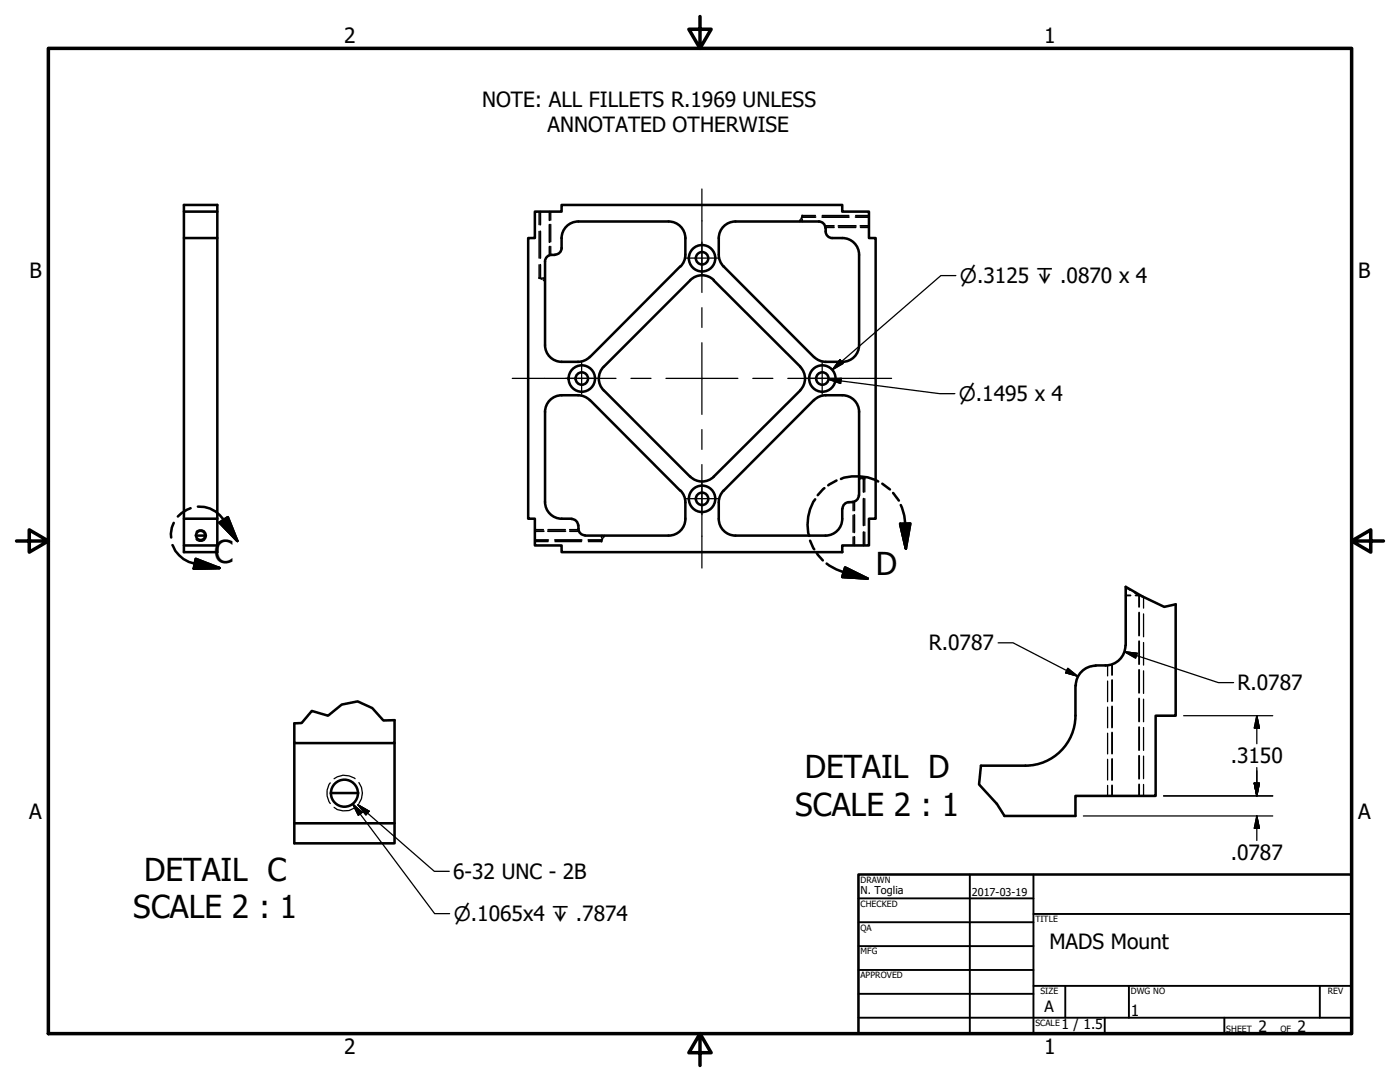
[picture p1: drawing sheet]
<svg xmlns="http://www.w3.org/2000/svg" width="279mm" height="216mm" viewBox="0 0 279 216" stroke-linecap="round" stroke-linejoin="round" font-family="sans-serif">
<!-- layer: Visible (ANSI) -->
<g fill="none" stroke="#000" stroke-width=".51">
<path d="M36.7 40.9h6.7v69.3h-6.7zM36.7 47.5h6.7M36.7 42.2h6.7M106.7 42.2h5.4v-1.3h56v1.3h5.3v5.3h1.4v56h-1.4v5.3h-5.3v1.4h-56v-1.4h-5.4v-5.3h-1.3v-56h1.3zM110.1 50.9a1.3 1.3 0 0 0-1.3 1.3v16.7a3.3 3.3 0 0 0 3.3 3.3M110.1 50.9h.6M112.1 49.5a1.3 1.3 0 0 1-1.3 1.3M112.1 47.5v2M115.4 44.2a3.3 3.3 0 0 0-3.3 3.3M115.4 44.2h18M133.4 44.2a3.3 3.3 0 0 1 3.4 3.3M135.8 53.1l-18.1 18.1"/>
<path d="M136.8 50.8a3.3 3.3 0 0 1-1 2.4M136.8 47.5v3.3M137.7 55.9l-17.2 17.3M137.8 55.9a3.3 3.3 0 0 1 4.7 0M142.4 55.9l17.3 17.3M143.4 47.5v3.3M143.4 50.8a3.3 3.3 0 0 0 1 2.4M144.4 53.1l18.1 18.1a3.3 3.3 0 0 0 2.3 1h3.3M146.7 44.2h16.7M146.8 44.2a3.3 3.3 0 0 0-3.4 3.3M163.4 44.2a1.3 1.3 0 0 1 1.3 1.3M164.8 45.5v.7"/>
<path d="M164.8 46.2a1.3 1.3 0 0 0 1.3 1.3h2M168.1 47.5a3.3 3.3 0 0 1 3.3 3.3v18a3.3 3.3 0 0 1-3.3 3.4M112.1 72.2h3.3M112.1 78.9h3.3M112.1 78.9a3.3 3.3 0 0 0-3.3 3.3M115.3 78.9a3.3 3.3 0 0 1 2.4 .9M117.7 71.2a3.3 3.3 0 0 1-2.4 1M117.7 79.8l18.1 18.1M120.5 73.2a3.3 3.3 0 0 0 0 4.7M120.5 77.9l17.2 17.2M159.7 73.2a3.3 3.3 0 0 1 0 4.7M159.7 77.9l-17.3 17.2"/>
<path d="M168.1 78.9h-3.3a3.3 3.3 0 0 0-2.3 .9l-18.1 18.1M168.1 78.9a3.3 3.3 0 0 1 3.3 3.3M108.8 82.2v18a3.3 3.3 0 0 0 3.3 3.3M135.8 97.9a3.3 3.3 0 0 1 1 2.3M137.8 95.1a3.3 3.3 0 0 0 4.7 0M144.4 97.9a3.3 3.3 0 0 0-1 2.3M171.4 98.8a1.3 1.3 0 0 1-1.3 1.3M171.4 82.2v16.7M36.7 103.5h6.7M36.7 108.8h6.7M39.1 106.9h1.9M112.1 103.5h2"/>
<path d="M114.1 103.6a1.3 1.3 0 0 1 1.3 1.3M115.4 104.8a1.47 1.47 0 0 0 1.3 2M116.8 106.9h16.6M136.8 100.3v3.2a3.3 3.3 0 0 1-3.4 3.4M143.4 100.3v3.2a3.3 3.3 0 0 0 3.4 3.4M146.7 106.9h18.1M168.1 101.5a4.9 4.9 0 0 1-1 4.4 3.3 3.3 0 0 1-2.3 1M170.1 100.2a1.47 1.47 0 0 0-2 1.3M224.7 117.1v11.7M214.6 136.8v6a10 10 0 0 1-10 10M218.6 132.8h2.1M218.7 132.8a4 4 0 0 0-4 4"/>
<path d="M224.6 128.8a4 4 0 0 1-4 4M234.6 120.6v22.2h-4v16h-16v4h-14.1M58.7 148.3v20h20v-20M66 158.2h5.5M78.7 143.7v4.6h-20v-4M195.8 152.8h8.9M58.7 164.3h20"/>
<circle cx="140.1" cy="51.5" r="1.24"/>
<circle cx="140.1" cy="51.5" r="2.64"/>
<circle cx="116.1" cy="75.5" r="1.24"/>
<circle cx="116.1" cy="75.5" r="2.64"/>
<circle cx="164.1" cy="75.5" r="1.24"/>
<circle cx="164.1" cy="75.5" r="2.64"/>
<circle cx="140.1" cy="99.5" r="1.24"/>
<circle cx="140.1" cy="99.5" r="2.64"/>
<circle cx="40" cy="106.8" r=".92"/>
<circle cx="68.7" cy="158.3" r="2.7"/>
</g>
<!-- layer: Hidden (ANSI) -->
<g fill="none" stroke="#000" stroke-width=".38">
<path d="M107.6 55.5h.3M107.8 42.2v2.6M107.8 46.2v5.3M107.8 52.8v2.7l.3 .2M108.3 55.5h.5M108.5 55.9l.3 .2M109.7 42.2v1.7M109.7 44.8v3.5M109.7 49.2v1.7M159.7 43.9l-.1 .3M160.1 43v.4M160.1 43.8v.4"/>
<path d="M162.8 43.3h-2.7l-.2 .3M164.1 43.3h5.3M164.7 45.1h1.7M167.3 45.1h3.5M170.8 43.3h2.6M171.7 45.1h1.7M171.4 95l.3 .2M171.4 95.5h.4M172 95.4l.3 .1v2.7M172.2 95.5h.4M172.3 99.5v5.3M106.7 107.8h2.7"/>
<path d="M106.7 106h1.8M109.3 106h3.5M110.7 107.8h5.4M113.7 106h1.8M120.1 106.9v.4M120.1 107.6v.5M120.3 107.4l-.2 .4h-2.7M120.6 106.9l-.1 .3M170.5 100.1v1.8M170.5 102.7v3.5M170.5 107.1v1.7M172.3 106.2v2.6"/>
<path d="M224.7 117.2l.9 .5M224.7 118.8h.9M226.4 118.2l.9 .6v2.3M226.6 118.8h1M221.9 132.6v2.1M221.9 135.7v4.2M227.3 122.2v4.6M227.3 128v4.5M227.3 133.7v4.5M227.3 139.4v4.6M221.9 141v4.2M221.9 146.2v4.2"/>
<path d="M221.9 151.4v4.2M221.9 156.7v2.1M227.3 145.1v4.6M227.3 150.8v4.6M227.3 156.5v2.3"/>
</g>
<!-- layer: Hidden Narrow (ANSI) -->
<g fill="none" stroke="#000" stroke-width=".25">
<path d="M107.6 42.2v2.6M107.6 46.2v5.3M107.6 52.8v2.7M109.9 42.2v1.7M109.9 44.8v3.5M109.9 49.1v1.8M160.1 43h2.7M164.1 43h5.3M164.7 45.4h1.8M167.3 45.4h3.5M170.8 43h2.6M171.7 45.4h1.7"/>
<path d="M172.6 95.5v2.7M172.6 99.5v5.3M39.1 106.2a1.16 1.16 0 0 1 1.7-.2 1.16 1.16 0 0 1 0 1.7 1.16 1.16 0 0 1-1.7-.1M106.7 108.1h2.7M106.7 105.7h1.8M109.3 105.7h3.5M110.7 108.1h5.4M113.7 105.7h1.7M117.4 108.1h2.7M170.2 100.2v1.7M170.2 102.8v3.4M170.2 107.1v1.7"/>
<path d="M172.6 106.2v2.6M228.2 119.1v2.2M221 132.8v2.1M221 135.9v4.1M228.2 122.5v4.6M228.2 128.2v4.5M228.2 133.9v4.5M228.2 139.5v4.5M65.9 156.2a3.4 3.4 0 0 0 0 4.1M66.7 155.4a3.4 3.4 0 0 1 4.2 0M71.6 156.1a3.5 3.5 0 0 1 0 4.2M221 141.1v4.1"/>
<path d="M221 146.3v4.1M221 151.5v4.1M221 156.7v2.1M228.2 145.2v4.5M228.2 150.9v4.5M228.2 156.5v2.3M66.7 161.1a3.4 3.4 0 0 0 4.2 0"/>
</g>
<!-- layer: Break Line (ANSI) -->
<path d="M224.7 117.1l3.3 1.9 4.3 2.1 2.3-.5M78.7 143.7l-2.2 .1-2.2-2.5-2.9-1.3-3.2 .6-2.7 2.2-3.3-.9-2 2.4h-1.5M195.8 152.8l-.4 3.7 3.5 3.9 1.6 2.4" fill="none" stroke="#000" stroke-width=".51"/>
<!-- layer: Detail Boundary (ANSI) -->
<g fill="none" stroke="#000" stroke-width=".51">
<path d="M162.7 99.6a8.9 8.9 0 0 0-1.2 7.3M164.5 97.4l-1.3 1.4M166.9 95.9l-1.6 .9M167.8 95.6a9.5 9.5 0 0 1 7.5 .5M176.1 96.5l1.5 1.2M178.2 98.4l1.2 1.5M34.4 108.8a6 6 0 0 0 4.5 3.7l4.9 .8M34.7 104.3l-.4 1-.2 1.2 .1 .8M38 101.4l-1.7 1-.8 .7M39.1 111.5l4.7 1.8-5.1 .2zM39.5 101.1a5.7 5.7 0 0 1 5.1 2.6l2.8 4.2M43.8 104.3l1.7-1.1 1.9 4.7z"/>
<path d="M161.7 107.9l.8 1.7M163 110.4l1.2 1.4M165 112.5l1.9 1.1 1.4 .6 4.9 1.2M168.7 113.2l4.5 2.2-5.1-.3zM179.6 104.5h2.1l-.9 5zM179.8 100.8l.7 2.1 .2 1.6 .1 5"/>
</g>
<path d="M38.7 113.5l5.1-.2zM39.1 111.5l4.7 1.8-5.1 .2zM43.8 104.3l3.6 3.6zM43.8 104.3l1.7-1.1 1.9 4.7zM168.1 115.1l5.1 .3zM168.7 113.2l4.5 2.2-5.1-.3zM179.6 104.5l1.2 5zM179.6 104.5h2.1l-.9 5z" fill="#000" stroke="#000" stroke-width=".51"/>
<!-- layer: Border (ANSI) -->
<path d="M9.7 9.7h260v196.5h-260zM139.7 3.3v6.4l-2.2-3.9h4.4l-2.2 3.9M3.3 107.9h6.4l-3.9-2.2v4.5l3.9-2.3M269.7 107.9l3.9 2.3v-4.5l-3.9 2.2h6.4M139.7 206.2l2.2 3.9h-4.4l2.2-3.9v6.4" fill="none" stroke="#000" stroke-width=".7"/>
<!-- layer: Title (ANSI) -->
<g fill="none" stroke="#000" stroke-width=".38">
<path d="M171.3 179.3h34.9M193.5 174.5v31.7M206.2 174.5v31.7M171.3 184h34.9M171.3 188.8h34.9M171.3 193.5h34.9M171.3 198.3h34.9M206.2 196.7h63.5M206.2 182.4h63.5M212.6 196.7v6.4M225.3 196.7v6.4M263.4 196.7v6.4"/>
<path d="M171.3 203.1h98.4M220.5 203.1v3.1M244.3 203.1v3.1"/>
</g>
<path d="M171.3 174.5h98.4v31.7h-98.4z" fill="none" stroke="#000" stroke-width=".51"/>
<!-- layer: Center Mark (ANSI) -->
<path d="M136.9 51.5h6.4M140.1 48.3v6.4M112.9 75.5h6.4M116.1 72.3v6.4M160.9 75.5h6.4M164.1 72.3v6.4M136.9 99.5h6.4M140.1 96.3v6.4" fill="none" stroke="#000" stroke-width=".25"/>
<!-- layer: Symbol (ANSI) -->
<path d="M71.4 160.6l2.3 1.3-.7 .7zM71.4 160.6l15.3 13.3h3" fill="none" stroke="#000" stroke-width=".25"/>
<path d="M71.4 160.6l2.3 1.3zM71.4 160.6l2.3 1.3-.7 .7z" fill="#000" stroke="#000" stroke-width=".25"/>
<!-- layer: Dimension (ANSI) -->
<g fill="none" stroke="#000" stroke-width=".25">
<path d="M190.8 55h-3l-21.7 18.8M165.4 75.7l2.5-.2-.1 1zM165.4 75.7l22.1 2.8h3.1M167.6 71.8l.7 .7-2.2 1.3zM199.2 128.3h3l12.9 6.6M213.1 133.3l2 1.6-2.4-.7zM224.4 130l2.5 .4-.3 .9zM224.4 130l18.7 6.2h3.1M232.2 158.8h21.8M236.2 142.8h17.8M250.3 156.3h1l-.5 2.5zM250.8 142.8l.5 2.5h-1z"/>
<path d="M250.8 142.8v5.6M250.8 153.2v5.6M70.4 160.4l1.9 1.7-.8 .6zM70.4 160.4l16.3 21.9h3M216.2 162.8h37.8M250.8 162.8l.5 2.5h-1zM250.8 162.8v4.9"/>
</g>
<g fill="#000" stroke="#000" stroke-width=".25">
<path d="M167.6 71.8l-1.5 2zM167.6 71.8l.7 .7-2.2 1.3zM165.4 75.7l2.5-.2zM165.4 75.7l2.5-.2-.1 1zM212.7 134.2l2.4 .7zM213.1 133.3l2 1.6-2.4-.7zM224.4 130l2.5 .4zM224.4 130l2.5 .4-.3 .9zM250.3 156.3l.5 2.5zM250.3 156.3h1l-.5 2.5zM250.8 142.8l.5 2.5zM250.8 142.8l.5 2.5h-1z"/>
<path d="M70.4 160.4l1.9 1.7zM70.4 160.4l1.9 1.7-.8 .6zM250.8 162.8l.5 2.5zM250.8 162.8l.5 2.5h-1z"/>
</g>
<!-- layer: Centerline (ANSI) -->
<path d="M140.1 37.7v20.7M102.2 75.5h20.7M125.9 75.5h4M132.9 75.5h14.4M140.1 61.4v3.9M140.1 68.4v14.3M150.2 75.5h4M157.2 75.5h20.7M140.1 85.7v4M140.1 92.7v20.6" fill="none" stroke="#000" stroke-width=".25"/>
<g font-size="6.3">
<text x="42.7" y="112.3">C</text>
<text x="174.8" y="114.7">D</text>
<text x="160.6" y="155.3">DETAIL D</text>
<text x="158.7" y="162.8">SCALE 2 : 1</text>
<text x="28.8" y="175.7">DETAIL C</text>
<text x="26.6" y="183.2">SCALE 2 : 1</text>
</g>
<g font-size="4.2">
<text x="68.7" y="8.6">2</text>
<text x="208.4" y="8.6">1</text>
<text x="96.2" y="21.3">NOTE: ALL FILLETS R.1969 UNLESS</text>
<text x="109.3" y="26.4">ANNOTATED OTHERWISE</text>
<text x="5.9" y="55.5">B</text>
<text x="271.1" y="55.5">B</text>
<text x="185.4" y="129.8">R.0787</text>
<text x="247" y="137.7">R.0787</text>
<text x="245.6" y="152.3">.3150</text>
<text x="5.8" y="163.4">A</text>
<text x="271" y="163.4">A</text>
<text x="245.6" y="171.6">.0787</text>
<text x="90.4" y="175.4">6-32 UNC - 2B</text>
<text x="209.4" y="189.4">MADS Mount</text>
<text x="68.7" y="210.3">2</text>
<text x="208.4" y="210.3">1</text>
</g>
<g font-size="4">
<text x="191.6" y="56.5">⌀.3125 ↧ .0870 x 4</text>
<text x="191.3" y="80">⌀.1495 x 4</text>
<text x="90.6" y="183.8">⌀.1065x4 ↧ .7874</text>
</g>
<g font-size="3.1">
<text x="208.5" y="202">A</text>
<text x="225.7" y="202.7">1</text>
<text x="251.1" y="205.9">2</text>
<text x="259" y="205.9">2</text>
</g>
<text font-size="2.8" x="211.8" y="205.4">1 / 1.5</text>
<g font-size="2.2">
<text x="171.7" y="178.4">N. Toglia</text>
<text x="193.9" y="178.8">2017-03-19</text>
</g>
<g font-size="1.7">
<text x="171.7" y="176.1">DRAWN</text>
<text x="171.7" y="180.9">CHECKED</text>
<text x="171.7" y="185.7">QA</text>
<text x="206.6" y="184">TITLE</text>
<text x="171.7" y="190.4">MFG</text>
<text x="171.7" y="195.2">APPROVED</text>
<text x="207.6" y="198.4">SIZE</text>
<text x="225.7" y="198.4">DWG NO</text>
<text x="265" y="198.4">REV</text>
<text x="206.6" y="204.7">SCALE</text>
<text x="244.7" y="205.9">SHEET</text>
<text x="255.5" y="205.9">OF</text>
</g>
</svg>
